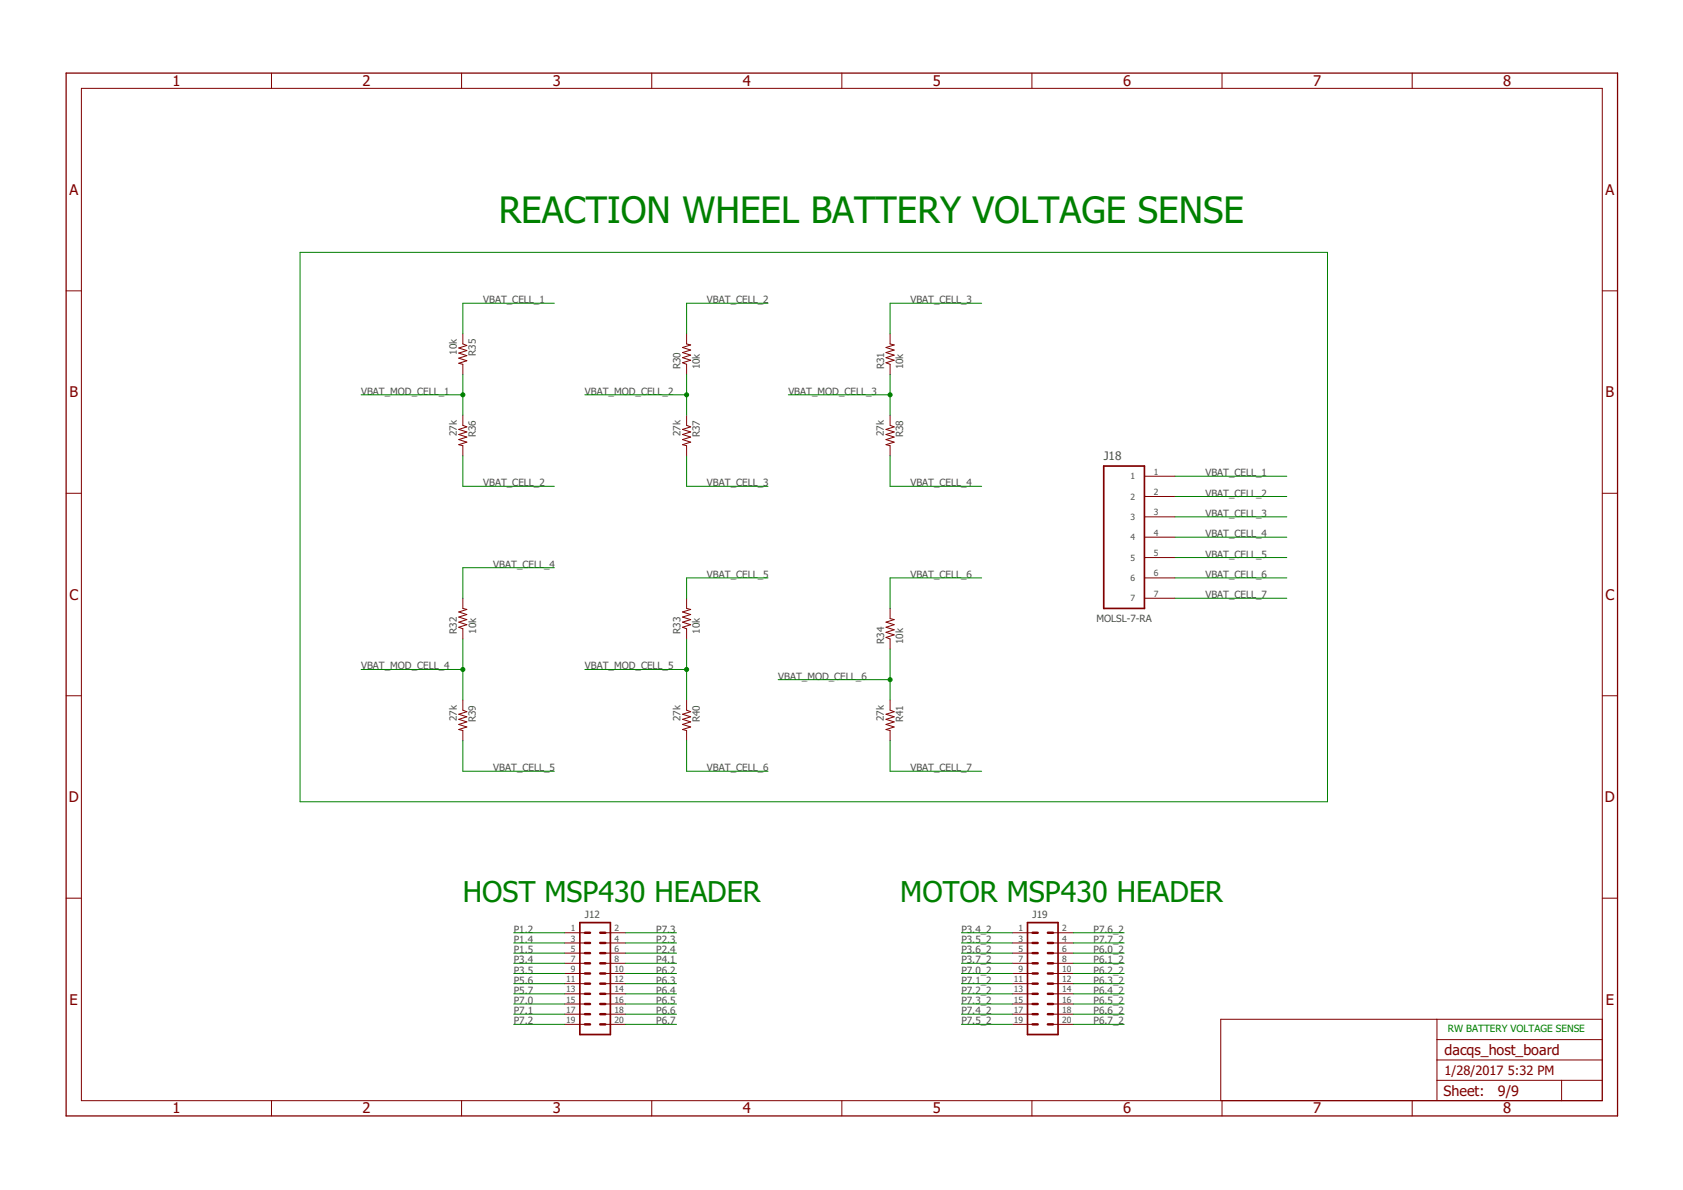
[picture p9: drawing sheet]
<svg xmlns="http://www.w3.org/2000/svg" width="420mm" height="297mm" viewBox="0 0 420 297" stroke-linecap="round" stroke-linejoin="round" font-family="sans-serif">
<g fill="none" stroke="#800000" stroke-width=".25">
<path d="M67.8 18.2v3.9M115.2 18.2v3.9M162.7 18.2v3.9M210.2 18.2v3.9M257.6 18.2v3.9M305.1 18.2v3.9M352.6 18.2v3.9M20.3 22.1h379.7v252.6h-379.7zM16.5 72.6h3.8M400 72.6h3.8M115.5 83.3v2.6l1 .3-2 .7 2 .6-2 .6 2 .7-2 .6 2 .6-2 .7 1 .2v2.6M171.4 83.3v2.6l1 .2-2 .6 2 .7-2 .6 2 .6-2 .7 2 .6-2 .7 1 .3v2.6"/>
<path d="M222.2 83.3v2.6l1 .2-2 .6 2 .7-2 .6 2 .6-2 .7 2 .6-2 .7 1 .3v2.6M115.5 103.6v2.6l1 .4-2 .6 2 .6-2 .7 2 .6-2 .6 2 .7-2 .6 1 .3v2.5M171.4 103.6v2.6l1 .4-2 .6 2 .6-2 .7 2 .6-2 .6 2 .7-2 .6 1 .3v2.5M222.2 103.6v2.6l1 .4-2 .6 2 .6-2 .7 2 .6-2 .6 2 .7-2 .6 1 .3v2.5M285.7 118.9h7.6M16.5 123.1h3.8M285.7 123.9h7.6M285.7 129h7.6M285.7 134.1h7.6M285.7 139.2h7.6M400 123.1h3.8M115.5 149.3v2.6l1 .2-2 .7 2 .6-2 .6 2 .7-2 .6 2 .6-2 .7 1 .4v2.5"/>
<path d="M171.4 149.3v2.6l1 .2-2 .7 2 .6-2 .6 2 .7-2 .6 2 .6-2 .7 1 .4v2.5M222.2 151.9v2.5l1 .3-2 .6 2 .6-2 .7 2 .6-2 .6 2 .7-2 .6 1 .4v2.5M285.7 144.3h7.6M285.7 149.3h7.6M16.5 173.7h3.8M115.5 174.7v2.6l1 .4-2 .6 2 .6-2 .7 2 .6-2 .6 2 .7-2 .6 1 .3v2.5M171.4 174.7v2.6l1 .4-2 .6 2 .6-2 .7 2 .6-2 .6 2 .7-2 .6 1 .3v2.5M222.2 174.7v2.6l1 .4-2 .6 2 .6-2 .7 2 .6-2 .6 2 .7-2 .6 1 .3v2.5M400 173.7h3.8M16.5 224.2h3.8M140.9 232.8h5.1M140.9 235.4h5.1"/>
<path d="M140.9 237.9h5.1M151.1 232.8h5.1M151.1 235.4h5.1M151.1 237.9h5.1M252.7 232.8h5.1M252.7 235.4h5.1M252.7 237.9h5.1M262.9 232.8h5M262.9 235.4h5M262.9 237.9h5M400 224.2h3.8M140.9 240.5h5.1"/>
<path d="M140.9 243h5.1M140.9 245.5h5.1M140.9 248.1h5.1M140.9 250.6h5.1M140.9 253.2h5.1M140.9 255.7h5.1M151.1 240.5h5.1M151.1 243h5.1M151.1 245.5h5.1M151.1 248.1h5.1M151.1 250.6h5.1M151.1 253.2h5.1"/>
<path d="M151.1 255.7h5.1M252.7 240.5h5.1M252.7 243h5.1M252.7 245.5h5.1M252.7 248.1h5.1M252.7 250.6h5.1M252.7 253.2h5.1M252.7 255.7h5.1M262.9 240.5h5M262.9 243h5M262.9 245.5h5M262.9 248.1h5"/>
<path d="M262.9 250.6h5M262.9 253.2h5M262.9 255.7h5M358.7 254.4v20.3M358.7 259.5h41.3M400 254.4h-95.2v20.3M67.8 274.7v3.9M115.2 274.7v3.9M162.7 274.7v3.9M210.2 274.7v3.9M257.6 274.7v3.9M305.1 274.7v3.9"/>
<path d="M352.6 274.7v3.9M358.7 269.7h41.3M358.7 264.6h41.3M389.8 269.7v5"/>
</g>
<path d="M16.5 18.2h387.3v260.4h-387.3z" fill="none" stroke="#800000" stroke-width=".32"/>
<path d="M275.5 116.3h10.2v35.6h-10.2zM144.8 230.3h7.6v27.9h-7.6zM256.5 230.3h7.6v27.9h-7.6z" fill="none" stroke="#800000" stroke-width=".42"/>
<g fill="none" stroke="#800000" stroke-width=".61">
<path d="M146 237.9h1.3M146 235.4h1.3M146 232.8h1.3M149.8 237.9h1.3M149.8 235.4h1.3M149.8 232.8h1.3M257.8 237.9h1.3M257.8 235.4h1.3M257.8 232.8h1.3M261.6 237.9h1.3M261.6 235.4h1.3M261.6 232.8h1.3"/>
<path d="M146 243h1.3M146 240.5h1.3M146 245.5h1.3M146 248.1h1.3M146 250.6h1.3M146 253.2h1.3M146 255.7h1.3M149.8 243h1.3M149.8 240.5h1.3M149.8 245.5h1.3M149.8 248.1h1.3M149.8 250.6h1.3"/>
<path d="M149.8 253.2h1.3M149.8 255.7h1.3M257.8 243h1.3M257.8 240.5h1.3M257.8 245.5h1.3M257.8 248.1h1.3M257.8 250.6h1.3M257.8 253.2h1.3M257.8 255.7h1.3M261.6 243h1.3M261.6 240.5h1.3M261.6 245.5h1.3"/>
<path d="M261.6 248.1h1.3M261.6 250.6h1.3M261.6 253.2h1.3M261.6 255.7h1.3"/>
</g>
<g fill="none" stroke="#008000" stroke-width=".25">
<path d="M74.9 63h256.5v137.1h-256.5zM138.4 75.7h-22.9v7.6M191.7 75.7h-20.3v7.6M245.1 75.7h-22.9v7.6M90.1 98.6h25.4M115.5 93.5v10.1M146 98.6h25.4M171.4 93.5v10.1M196.8 98.6h25.4M222.2 93.5v10.1M115.5 113.8v7.6h22.9M171.4 113.8v7.6h20.3"/>
<path d="M222.2 113.8v7.6h22.9M293.3 118.9h27.9M293.3 123.9h27.9M293.3 129h27.9M293.3 134.1h27.9M293.3 139.2h27.9M115.5 159.5v15.2M138.4 141.7h-22.9v7.6M171.4 159.5v15.2M191.7 144.3h-20.3v5M245.1 144.3h-22.9v7.6M293.3 144.3h27.9"/>
<path d="M293.3 149.3h27.9M90.1 167.1h25.4M146 167.1h25.4M194.3 169.7h27.9M222.2 162v12.7M115.5 184.9v7.6h22.9M171.4 184.9v7.6h20.3M222.2 184.9v7.6h22.9M128.2 232.8h12.7M128.2 235.4h12.7M128.2 237.9h12.7M156.2 232.8h12.7"/>
<path d="M156.2 235.4h12.7M156.2 237.9h12.7M240 232.8h12.7M240 235.4h12.7M240 237.9h12.7M267.9 232.8h12.7M267.9 235.4h12.7M267.9 237.9h12.7M128.2 240.5h12.7M128.2 243h12.7M128.2 245.5h12.7M128.2 248.1h12.7"/>
<path d="M128.2 250.6h12.7M128.2 253.2h12.7M128.2 255.7h12.7M156.2 240.5h12.7M156.2 243h12.7M156.2 245.5h12.7M156.2 248.1h12.7M156.2 250.6h12.7M156.2 253.2h12.7M156.2 255.7h12.7M240 240.5h12.7M240 243h12.7"/>
<path d="M240 245.5h12.7M240 248.1h12.7M240 250.6h12.7M240 253.2h12.7M240 255.7h12.7M267.9 240.5h12.7M267.9 243h12.7M267.9 245.5h12.7M267.9 248.1h12.7M267.9 250.6h12.7M267.9 253.2h12.7M267.9 255.7h12.7"/>
</g>
<g fill="#008000" stroke="#008000" stroke-width=".25">
<circle cx="115.5" cy="98.6" r=".51"/>
<circle cx="171.4" cy="98.6" r=".51"/>
<circle cx="222.2" cy="98.6" r=".51"/>
<circle cx="115.5" cy="167.1" r=".51"/>
<circle cx="171.4" cy="167.1" r=".51"/>
<circle cx="222.2" cy="169.7" r=".51"/>
</g>
<text font-size="9.1" fill="#008000" x="124.5" y="55.6">REACTION WHEEL BATTERY VOLTAGE SENSE</text>
<g font-size="7.2" fill="#008000">
<text x="115.6" y="225.2">HOST MSP430 HEADER</text>
<text x="224.8" y="225.2">MOTOR MSP430 HEADER</text>
</g>
<g font-size="3.7" fill="#800000">
<text x="43.1" y="21.4">1</text>
<text x="90.5" y="21.4">2</text>
<text x="138" y="21.4">3</text>
<text x="185.4" y="21.4">4</text>
<text x="232.9" y="21.4">5</text>
<text x="280.4" y="21.4">6</text>
<text x="327.8" y="21.4">7</text>
<text x="375.3" y="21.4">8</text>
<text x="17.3" y="48.6">A</text>
<text x="400.8" y="48.6">A</text>
<text x="17.3" y="99.2">B</text>
<text x="400.8" y="99.2">B</text>
<text x="17.3" y="149.7">C</text>
<text x="400.8" y="149.7">C</text>
<text x="17.2" y="200.2">D</text>
<text x="400.7" y="200.2">D</text>
<text x="17.4" y="250.8">E</text>
<text x="400.9" y="250.8">E</text>
<text x="43.1" y="277.9">1</text>
<text x="90.5" y="277.9">2</text>
<text x="138" y="277.9">3</text>
<text x="185.4" y="277.9">4</text>
<text x="232.9" y="277.9">5</text>
<text x="280.4" y="277.9">6</text>
<text x="327.8" y="277.9">7</text>
<text x="375.3" y="277.9">8</text>
</g>
<g font-size="3.6" fill="#800000">
<text x="360.6" y="263.3">dacqs_host_board</text>
<text x="360.4" y="273.6">Sheet:</text>
<text x="374" y="273.5">9/9</text>
</g>
<g font-size="3.2" fill="#800000">
<text x="360.6" y="268.4">1/28/2017</text>
<text x="376.4" y="268.4">5:32 PM</text>
</g>
<text font-size="2.9" fill="#505050" x="275.5" y="114.8">J18</text>
<g font-size="2.5" fill="#505050">
<text x="120.6" y="75.7">VBAT_CELL_1</text>
<text x="176.5" y="75.7">VBAT_CELL_2</text>
<text x="227.3" y="75.7">VBAT_CELL_3</text>
<text x="114" y="88.5" transform="rotate(-90 114 88.5)">10k</text>
<text x="118.8" y="88.8" transform="rotate(-90 118.8 88.8)">R35</text>
<text x="169.9" y="92.2" transform="rotate(-90 169.9 92.2)">R30</text>
<text x="174.7" y="92.2" transform="rotate(-90 174.7 92.2)">10k</text>
<text x="220.7" y="92.2" transform="rotate(-90 220.7 92.2)">R31</text>
<text x="225.5" y="92.2" transform="rotate(-90 225.5 92.2)">10k</text>
<text x="90.1" y="98.5">VBAT_MOD_CELL_1</text>
<text x="146" y="98.5">VBAT_MOD_CELL_2</text>
<text x="196.8" y="98.5">VBAT_MOD_CELL_3</text>
<text x="114" y="108.9" transform="rotate(-90 114 108.9)">27k</text>
<text x="118.8" y="109.1" transform="rotate(-90 118.8 109.1)">R36</text>
<text x="169.9" y="108.9" transform="rotate(-90 169.9 108.9)">27k</text>
<text x="174.7" y="109.1" transform="rotate(-90 174.7 109.1)">R37</text>
<text x="220.7" y="108.9" transform="rotate(-90 220.7 108.9)">27k</text>
<text x="225.5" y="109.1" transform="rotate(-90 225.5 109.1)">R38</text>
<text x="300.9" y="118.9">VBAT_CELL_1</text>
<text x="120.6" y="121.4">VBAT_CELL_2</text>
<text x="176.5" y="121.4">VBAT_CELL_3</text>
<text x="227.3" y="121.4">VBAT_CELL_4</text>
<text x="300.9" y="123.9">VBAT_CELL_2</text>
<text x="300.9" y="129">VBAT_CELL_3</text>
<text x="300.9" y="134.1">VBAT_CELL_4</text>
<text x="123.2" y="141.7">VBAT_CELL_4</text>
<text x="300.9" y="139.2">VBAT_CELL_5</text>
<text x="176.5" y="144.3">VBAT_CELL_5</text>
<text x="227.3" y="144.3">VBAT_CELL_6</text>
<text x="300.9" y="144.3">VBAT_CELL_6</text>
<text x="300.9" y="149.3">VBAT_CELL_7</text>
<text x="273.7" y="155.3">MOLSL-7-RA</text>
<text x="114" y="158.2" transform="rotate(-90 114 158.2)">R32</text>
<text x="118.8" y="158.2" transform="rotate(-90 118.8 158.2)">10k</text>
<text x="169.9" y="158.2" transform="rotate(-90 169.9 158.2)">R33</text>
<text x="174.7" y="158.2" transform="rotate(-90 174.7 158.2)">10k</text>
<text x="220.7" y="160.8" transform="rotate(-90 220.7 160.8)">R34</text>
<text x="225.5" y="160.8" transform="rotate(-90 225.5 160.8)">10k</text>
<text x="90.1" y="167.1">VBAT_MOD_CELL_4</text>
<text x="146" y="167.1">VBAT_MOD_CELL_5</text>
<text x="194.3" y="169.7">VBAT_MOD_CELL_6</text>
<text x="114" y="180" transform="rotate(-90 114 180)">27k</text>
<text x="169.9" y="180" transform="rotate(-90 169.9 180)">27k</text>
<text x="220.7" y="180" transform="rotate(-90 220.7 180)">27k</text>
<text x="118.8" y="180.3" transform="rotate(-90 118.8 180.3)">R39</text>
<text x="174.7" y="180.3" transform="rotate(-90 174.7 180.3)">R40</text>
<text x="225.5" y="180.3" transform="rotate(-90 225.5 180.3)">R41</text>
<text x="123.2" y="192.5">VBAT_CELL_5</text>
<text x="176.5" y="192.5">VBAT_CELL_6</text>
<text x="227.3" y="192.5">VBAT_CELL_7</text>
<text x="128.3" y="232.8">P1.2</text>
<text x="146" y="229">J12</text>
<text x="163.8" y="232.8">P7.3</text>
<text x="240" y="232.8">P3.4_2</text>
<text x="257.8" y="229">J19</text>
<text x="273" y="232.8">P7.6_2</text>
<text x="128.3" y="235.4">P1.4</text>
<text x="128.3" y="237.9">P1.5</text>
<text x="163.8" y="237.9">P2.4</text>
<text x="163.8" y="235.4">P2.3</text>
<text x="240" y="235.4">P3.5_2</text>
<text x="240" y="237.9">P3.6_2</text>
<text x="273" y="235.4">P7.7_2</text>
<text x="273" y="237.9">P6.0_2</text>
<text x="128.3" y="240.5">P3.4</text>
<text x="128.3" y="243">P3.5</text>
<text x="128.3" y="245.5">P5.6</text>
<text x="163.8" y="245.5">P6.3</text>
<text x="163.8" y="243">P6.2</text>
<text x="163.8" y="240.5">P4.1</text>
<text x="240" y="240.5">P3.7_2</text>
<text x="240" y="243">P7.0_2</text>
<text x="240" y="245.5">P7.1_2</text>
<text x="273" y="240.5">P6.1_2</text>
<text x="273" y="243">P6.2_2</text>
<text x="273" y="245.5">P6.3_2</text>
<text x="128.3" y="248.1">P5.7</text>
<text x="128.3" y="250.6">P7.0</text>
<text x="163.8" y="250.6">P6.5</text>
<text x="163.8" y="248.1">P6.4</text>
<text x="240" y="248.1">P7.2_2</text>
<text x="240" y="250.6">P7.3_2</text>
<text x="273" y="248.1">P6.4_2</text>
<text x="273" y="250.6">P6.5_2</text>
<text x="128.3" y="253.2">P7.1</text>
<text x="128.3" y="255.7">P7.2</text>
<text x="163.8" y="255.7">P6.7</text>
<text x="163.8" y="253.2">P6.6</text>
<text x="240" y="253.2">P7.4_2</text>
<text x="240" y="255.7">P7.5_2</text>
<text x="273" y="253.2">P6.6_2</text>
<text x="273" y="255.7">P6.7_2</text>
</g>
<text font-size="2.5" fill="#008000" x="361.5" y="257.6">RW BATTERY VOLTAGE SENSE</text>
<g font-size="2.1" fill="#505050">
<text x="282.2" y="119.6">1</text>
<text x="288" y="118.5">1</text>
<text x="282.2" y="124.7">2</text>
<text x="288" y="123.6">2</text>
<text x="282.2" y="129.8">3</text>
<text x="288" y="128.7">3</text>
<text x="282.2" y="134.9">4</text>
<text x="288" y="133.7">4</text>
<text x="282.2" y="139.9">5</text>
<text x="288" y="138.8">5</text>
<text x="288" y="143.9">6</text>
<text x="282.2" y="145">6</text>
<text x="288" y="149">7</text>
<text x="282.2" y="150.1">7</text>
<text x="142.5" y="232.5">1</text>
<text x="153.5" y="232.5">2</text>
<text x="254.3" y="232.5">1</text>
<text x="265.2" y="232.5">2</text>
<text x="142.5" y="235">3</text>
<text x="142.5" y="237.6">5</text>
<text x="153.5" y="235">4</text>
<text x="153.5" y="237.6">6</text>
<text x="254.3" y="235">3</text>
<text x="254.3" y="237.6">5</text>
<text x="265.2" y="235">4</text>
<text x="265.2" y="237.6">6</text>
<text x="141.4" y="245.2">11</text>
<text x="142.5" y="240.1">7</text>
<text x="142.5" y="242.6">9</text>
<text x="153.5" y="240.1">8</text>
<text x="153.5" y="242.6">10</text>
<text x="153.5" y="245.2">12</text>
<text x="253.1" y="245.2">11</text>
<text x="254.3" y="240.1">7</text>
<text x="254.3" y="242.6">9</text>
<text x="265.2" y="240.1">8</text>
<text x="265.2" y="242.6">10</text>
<text x="265.2" y="245.2">12</text>
<text x="141.4" y="247.7">13</text>
<text x="141.4" y="250.3">15</text>
<text x="153.5" y="247.7">14</text>
<text x="153.5" y="250.3">16</text>
<text x="253.1" y="247.7">13</text>
<text x="253.1" y="250.3">15</text>
<text x="265.2" y="247.7">14</text>
<text x="265.2" y="250.3">16</text>
<text x="141.4" y="252.8">17</text>
<text x="141.4" y="255.3">19</text>
<text x="153.5" y="252.8">18</text>
<text x="153.5" y="255.3">20</text>
<text x="253.1" y="252.8">17</text>
<text x="253.1" y="255.3">19</text>
<text x="265.2" y="252.8">18</text>
<text x="265.2" y="255.3">20</text>
</g>
</svg>
